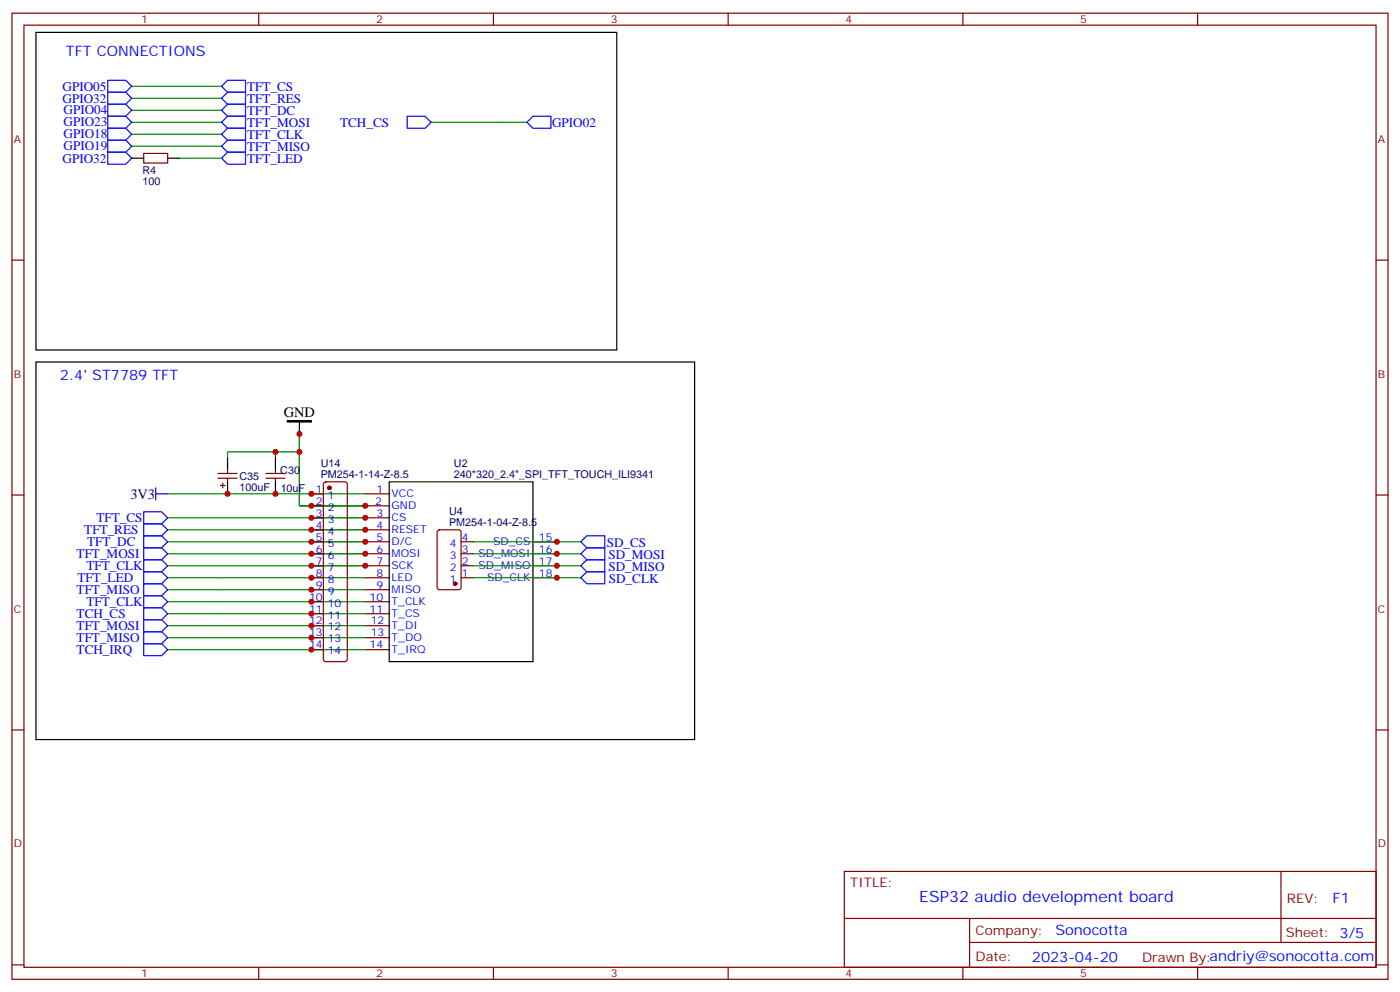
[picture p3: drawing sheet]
<svg xmlns="http://www.w3.org/2000/svg" width="412mm" height="292mm" viewBox="0 0 412 292" stroke-linecap="round" stroke-linejoin="round" font-family="sans-serif">
<g fill="none" stroke="#870000" stroke-width=".35">
<path d="M3.5 3.9h405.4v284.3h-405.4zM7.1 7.4h398.2v277.3h-398.2zM76.2 3.9v3.5M145.3 3.9v3.5M214.5 3.9v3.5M283.6 3.9v3.5M352.8 3.9v3.5M42.3 45.2h7.1v2.8h-7.1zM3.5 76.6h3.6M405.3 76.6h3.6M64.2 139.3h5.6M67 138.3v1"/>
<path d="M78.3 139.3h5.7M81.1 138.3v1M3.5 145.7h3.6M64.2 140.8h5.6M64.9 142.9h1.4M65.6 142.2v1.4M67 140.8v1M78.3 140.8h5.7M81.1 140.8v1M91.7 145.3h3.5M91.7 148.9h3.5M91.7 152.4h3.5"/>
<path d="M91.7 155.9h3.5M91.7 159.5h3.5M95.5 142l.5-.2h5.6l.5 .2 .2 .5v51.5l-.2 .5-.5 .2h-5.6l-.5-.2-.3-.5v-51.5zM107.6 145.3h7.1M107.6 148.9h7.1M107.6 152.4h7.1M107.6 155.9h7.1M107.6 159.5h7.1M129 156.1l.5-.2h5.6l.7 .5v16.5l-.4 .6-5.9 .1-.7-.5v-16.5zM135.8 159.5h3.5M157 159.5h7M405.3 145.7h3.6"/>
<path d="M91.7 163h3.5M91.7 166.5h3.5M91.7 170h3.5M91.7 173.6h3.5M91.7 177.1h3.5M107.6 163h7.1M107.6 166.5h7.1M107.6 170h7.1M107.6 173.6h7.1M107.6 177.1h7.1M135.8 163h3.5M135.8 166.5h3.5"/>
<path d="M135.8 170h3.5M157 163h7M157 166.5h7M157 170h7M91.7 180.6h3.5M91.7 184.1h3.5M91.7 187.7h3.5M91.7 191.2h3.5M107.6 180.6h7.1M107.6 184.1h7.1M107.6 187.7h7.1M107.6 191.2h7.1"/>
<path d="M3.5 214.8h3.6M405.3 214.8h3.6M248.7 256.5h156.6v28.2h-156.6zM377.3 256.5v20.9M248.7 270.3h156.5M285.6 277.4h119.6M285.6 270.3v14.1M3.5 284h3.6M76.2 284.7v3.5M145.3 284.7v3.5M214.5 284.7v3.5M283.6 284.7v3.5"/>
<path d="M352.8 284.7v3.5M405.3 284h3.6"/>
</g>
<g fill="none" stroke="#00f" stroke-width=".35">
<path d="M31.7 34.2h5.3l1.8 1.8-1.8 1.7h-5.3zM31.7 27.2h5.3l1.8 1.7-1.8 1.8h-5.3zM31.7 37.7h5.3l1.8 1.8-1.8 1.8h-5.3zM31.7 23.6h5.3l1.8 1.8-1.8 1.8h-5.3zM31.7 30.7h5.3l1.8 1.8-1.8 1.7h-5.3zM65.3 28.9l1.7-1.7h5.3v3.5h-5.3zM65.3 32.5l1.7-1.8h5.3v3.5h-5.3zM65.3 36l1.7-1.8h5.3v3.5h-5.3zM65.3 39.5l1.7-1.8h5.3v3.6h-5.3zM67 23.6h5.3v3.6h-5.3l-1.7-1.8zM119.9 34.2h5.3l1.8 1.8-1.8 1.7h-5.3zM155.2 36l1.8-1.8h5.3v3.5h-5.3z"/>
<path d="M31.7 41.3h5.3l1.8 1.7-1.8 1.8h-5.3zM31.7 44.8h5.3l1.8 1.8-1.8 1.7h-5.3zM65.3 46.6l1.7-1.8h5.3v3.5h-5.3zM65.3 43l1.7-1.7h5.3v3.5h-5.3zM42.3 157.7h5.3l1.8 1.8-1.8 1.7h-5.3zM42.3 154.2h5.3l1.8 1.7-1.8 1.8h-5.3zM42.3 150.6h5.3l1.8 1.8-1.8 1.8h-5.3zM45.9 145.3h3.5M45.9 143.6v3.5M172.9 157.7h5.3v3.5h-5.3l-1.8-1.7zM42.3 168.3h5.3l1.8 1.7-1.8 1.8h-5.3zM42.3 161.2h5.3l1.8 1.8-1.8 1.7h-5.3z"/>
<path d="M42.3 164.7h5.3l1.8 1.8-1.8 1.8h-5.3zM42.3 171.8h5.3l1.8 1.8-1.8 1.7h-5.3zM42.3 175.3h5.3l1.8 1.8-1.8 1.8h-5.3zM42.3 178.9h5.3l1.8 1.7-1.8 1.8h-5.3zM172.9 161.2h5.3v3.5h-5.3l-1.8-1.7zM172.9 164.7h5.3v3.6h-5.3l-1.8-1.8zM172.9 168.3h5.3v3.5h-5.3l-1.8-1.8zM42.3 182.4h5.3l1.8 1.7-1.8 1.8h-5.3zM42.3 185.9h5.3l1.8 1.8-1.8 1.7h-5.3zM42.3 189.4h5.3l1.8 1.8-1.8 1.8h-5.3z"/>
</g>
<path d="M84.7 123.8h7v.4h-7z" fill="#000" stroke="#000" stroke-width=".35"/>
<path d="M10.6 9.5h171.1v93.5h-171.1zM38.8 46.6h3.5M49.4 46.6h3.5M10.6 106.5h194v111.2h-194zM67 134.8v3.5M81.1 134.8v3.5M88.2 124.2v3.5M67 141.8v3.5M81.1 141.8v3.5M114.7 141.8h42.3v52.9h-42.3z" fill="none" stroke="#000" stroke-width=".35"/>
<g fill="none" stroke="#008700" stroke-width=".35">
<path d="M38.8 25.4h26.5M38.8 28.9h26.5M38.8 32.5h26.5M38.8 36h26.5M38.8 39.5h26.5M127 36h28.2M38.8 43h26.5M52.9 46.6h12.4M81.1 133h-14.1v1.8M88.2 127.7v21.2h19.4h-15.9M88.2 133h-7.1v1.8M49.4 145.3h58.2"/>
<path d="M49.4 159.5h58.2M49.4 155.9h58.2M49.4 152.4h58.2M139.3 159.5h31.8M49.4 163h58.2M49.4 166.5h58.2M49.4 177.1h58.2M49.4 173.6h58.2M49.4 170h58.2M139.3 163h31.8M139.3 166.5h31.8M139.3 170h31.8"/>
<path d="M49.4 187.7h58.2M49.4 184.1h58.2M49.4 180.6h58.2M49.4 191.2h58.2"/>
</g>
<g fill="#870000" stroke="#870000" stroke-width=".35">
<circle cx="134.1" cy="171.8" r=".53"/>
<circle cx="97" cy="143.6" r=".53"/>
</g>
<g fill="#c00">
<circle cx="107.6" cy="148.9" r=".88"/>
<circle cx="107.6" cy="152.4" r=".88"/>
<circle cx="107.6" cy="155.9" r=".88"/>
<circle cx="107.6" cy="159.5" r=".88"/>
<circle cx="107.6" cy="163" r=".88"/>
<circle cx="107.6" cy="166.5" r=".88"/>
<circle cx="164" cy="159.5" r=".88"/>
<circle cx="164" cy="163" r=".88"/>
<circle cx="164" cy="166.5" r=".88"/>
<circle cx="164" cy="170" r=".88"/>
<circle cx="88.2" cy="127.7" r=".88"/>
<circle cx="88.2" cy="133" r=".88"/>
<circle cx="91.7" cy="148.9" r=".88"/>
<circle cx="91.7" cy="152.4" r=".88"/>
<circle cx="91.7" cy="155.9" r=".88"/>
<circle cx="91.7" cy="159.5" r=".88"/>
<circle cx="91.7" cy="163" r=".88"/>
<circle cx="91.7" cy="166.5" r=".88"/>
<circle cx="91.7" cy="170" r=".88"/>
<circle cx="91.7" cy="173.6" r=".88"/>
<circle cx="91.7" cy="177.1" r=".88"/>
<circle cx="91.7" cy="180.6" r=".88"/>
<circle cx="91.7" cy="184.1" r=".88"/>
<circle cx="91.7" cy="187.7" r=".88"/>
<circle cx="91.7" cy="191.2" r=".88"/>
<circle cx="81.1" cy="145.3" r=".88"/>
<circle cx="91.7" cy="145.3" r=".88"/>
<circle cx="67" cy="145.3" r=".88"/>
<circle cx="81.1" cy="133" r=".88"/>
</g>
<text font-size="4.6" fill="#00f" x="270.8" y="265.5">ESP32 audio development board</text>
<g font-size="4.2" fill="#00f">
<text x="19.4" y="16.6">TFT CONNECTIONS</text>
<text x="17.6" y="111.8">2.4' ST7789 TFT</text>
<text x="392.5" y="265.7">F1</text>
<text x="310.9" y="275.3">Sonocotta</text>
<text x="304" y="283.1">2023-04-20</text>
</g>
<text font-size="4.2" x="83.6" y="122.7">GND</text>
<text font-size="4.2" fill="#000080" x="38.4" y="146.8">3V3</text>
<g font-size="3.9" fill="#00f">
<text x="18.4" y="26.7">GPIO05</text>
<text x="72.8" y="26.7">TFT_CS</text>
<text x="18.4" y="30.2">GPIO32</text>
<text x="18.7" y="33.7">GPIO04</text>
<text x="72.8" y="30.3">TFT_RES</text>
<text x="72.8" y="33.8">TFT_DC</text>
<text x="18.7" y="37.2">GPIO23</text>
<text x="18.7" y="40.7">GPIO18</text>
<text x="72.8" y="37.3">TFT_MOSI</text>
<text x="72.8" y="40.8">TFT_CLK</text>
<text x="100.2" y="37.2">TCH_CS</text>
<text x="162.6" y="37.3">GPIO02</text>
<text x="18.4" y="47.8">GPIO32</text>
<text x="18.7" y="44.2">GPIO19</text>
<text x="72.8" y="47.9">TFT_LED</text>
<text x="72.8" y="44.4">TFT_MISO</text>
<text x="28.4" y="153.6">TFT_CS</text>
<text x="24.8" y="157.2">TFT_RES</text>
<text x="25.7" y="160.7">TFT_DC</text>
<text x="178.7" y="161">SD_CS</text>
<text x="22.6" y="164.2">TFT_MOSI</text>
<text x="25.4" y="167.8">TFT_CLK</text>
<text x="179.2" y="164.5">SD_MOSI</text>
<text x="22.9" y="171.3">TFT_LED</text>
<text x="179.2" y="168">SD_MISO</text>
<text x="179.3" y="171.5">SD_CLK</text>
<text x="22.6" y="174.8">TFT_MISO</text>
<text x="25.4" y="178.4">TFT_CLK</text>
<text x="22.6" y="185.4">TFT_MOSI</text>
<text x="22.6" y="181.9">TCH_CS</text>
<text x="22.6" y="188.9">TFT_MISO</text>
<text x="22.6" y="192.5">TCH_IRQ</text>
</g>
<g font-size="3.9" fill="#800">
<text x="250.5" y="261.1">TITLE:</text>
<text x="379.1" y="265.7">REV:</text>
<text x="287.4" y="275.3">Company:</text>
<text x="378.7" y="275.9">Sheet: 3/5</text>
<text x="287.4" y="282.9">Date:</text>
<text x="336.4" y="283">Drawn By:andriy@sonocotta.com</text>
</g>
<g font-size="3.2" fill="#800">
<text x="41.6" y="6.9">1</text>
<text x="110.8" y="6.9">2</text>
<text x="179.9" y="6.9">3</text>
<text x="249.1" y="6.9">4</text>
<text x="318.2" y="6.9">5</text>
<text x="4.1" y="42">A</text>
<text x="405.9" y="42">A</text>
<text x="4.1" y="111.1">B</text>
<text x="405.9" y="111.1">B</text>
<text x="4.1" y="180.3">C</text>
<text x="405.9" y="180.3">C</text>
<text x="4.1" y="249.4">D</text>
<text x="405.9" y="249.4">D</text>
<text x="41.6" y="287.7">1</text>
<text x="110.8" y="287.7">2</text>
<text x="179.9" y="287.7">3</text>
<text x="249.1" y="287.7">4</text>
<text x="318.2" y="287.7">5</text>
</g>
<g font-size="3.2" fill="#000080">
<text x="42" y="51.2">R4</text>
<text x="42" y="54.4">100</text>
<text x="94.5" y="137.5">U14</text>
<text x="133.7" y="137.5">U2</text>
<text x="70.6" y="141.2">C35</text>
<text x="82.6" y="139.4">C30</text>
<text x="94.5" y="140.8">PM254-1-14-Z-8.5</text>
<text x="133.7" y="140.8">240*320_2.4&quot;_SPI_TFT_TOUCH_ILI9341</text>
<text x="70.6" y="144.4">100uF</text>
<text x="82.7" y="144.7">10uF</text>
<text x="132.3" y="154.9">PM254-1-04-Z-8.5</text>
<text x="132.3" y="151.6">U4</text>
</g>
<g font-size="3.2" fill="#00f">
<text x="93.1" y="145">1</text>
<text x="93.1" y="148.5">2</text>
<text x="96.6" y="146.8">1</text>
<text x="110.5" y="148.5">2</text>
<text x="110.9" y="145">1</text>
<text x="115.4" y="146.4">VCC</text>
<text x="115.4" y="149.9">GND</text>
<text x="93.1" y="152">3</text>
<text x="93.1" y="155.6">4</text>
<text x="96.6" y="150.3">2</text>
<text x="96.6" y="153.8">3</text>
<text x="110.9" y="152">3</text>
<text x="110.9" y="155.6">4</text>
<text x="115.4" y="153.5">CS</text>
<text x="93.1" y="159.1">5</text>
<text x="96.6" y="157.3">4</text>
<text x="96.6" y="160.9">5</text>
<text x="110.9" y="159.1">5</text>
<text x="115.4" y="157">RESET</text>
<text x="115.4" y="160.5">D/C</text>
<text x="132.5" y="160.9">4</text>
<text x="136" y="159.1">4</text>
<text x="145.3" y="160.5">SD_CS</text>
<text x="158.7" y="159.1">15</text>
<text x="93.1" y="162.6">6</text>
<text x="93.1" y="166.2">7</text>
<text x="96.6" y="164.4">6</text>
<text x="96.6" y="167.9">7</text>
<text x="110.9" y="162.6">6</text>
<text x="110.9" y="166.2">7</text>
<text x="115.4" y="164">MOSI</text>
<text x="115.4" y="167.6">SCK</text>
<text x="132.5" y="167.9">2</text>
<text x="132.5" y="164.4">3</text>
<text x="136" y="166.2">2</text>
<text x="136" y="162.6">3</text>
<text x="141" y="164">SD_MOSI</text>
<text x="141" y="167.6">SD_MISO</text>
<text x="158.7" y="162.6">16</text>
<text x="158.7" y="166.2">17</text>
<text x="93.1" y="169.7">8</text>
<text x="93.1" y="173.2">9</text>
<text x="96.6" y="171.4">8</text>
<text x="110.9" y="169.7">8</text>
<text x="110.9" y="173.2">9</text>
<text x="115.4" y="171.1">LED</text>
<text x="132.5" y="171.4">1</text>
<text x="136" y="169.7">1</text>
<text x="143.5" y="171.1">SD_CLK</text>
<text x="158.7" y="169.7">18</text>
<text x="91" y="176.7">10</text>
<text x="96.6" y="175">9</text>
<text x="96.6" y="178.5">10</text>
<text x="108.9" y="176.7">10</text>
<text x="115.4" y="174.6">MISO</text>
<text x="115.4" y="178.2">T_CLK</text>
<text x="91" y="180.3">11</text>
<text x="91" y="183.8">12</text>
<text x="96.6" y="182">11</text>
<text x="96.6" y="185.6">12</text>
<text x="108.9" y="180.3">11</text>
<text x="109.2" y="183.8">12</text>
<text x="115.4" y="181.7">T_CS</text>
<text x="115.4" y="185.2">T_DI</text>
<text x="91" y="187.3">13</text>
<text x="91" y="190.9">14</text>
<text x="96.6" y="189.1">13</text>
<text x="108.9" y="190.9">14</text>
<text x="109.2" y="187.3">13</text>
<text x="115.4" y="188.7">T_DO</text>
<text x="96.6" y="192.6">14</text>
<text x="115.4" y="192.3">T_IRQ</text>
</g>
</svg>
